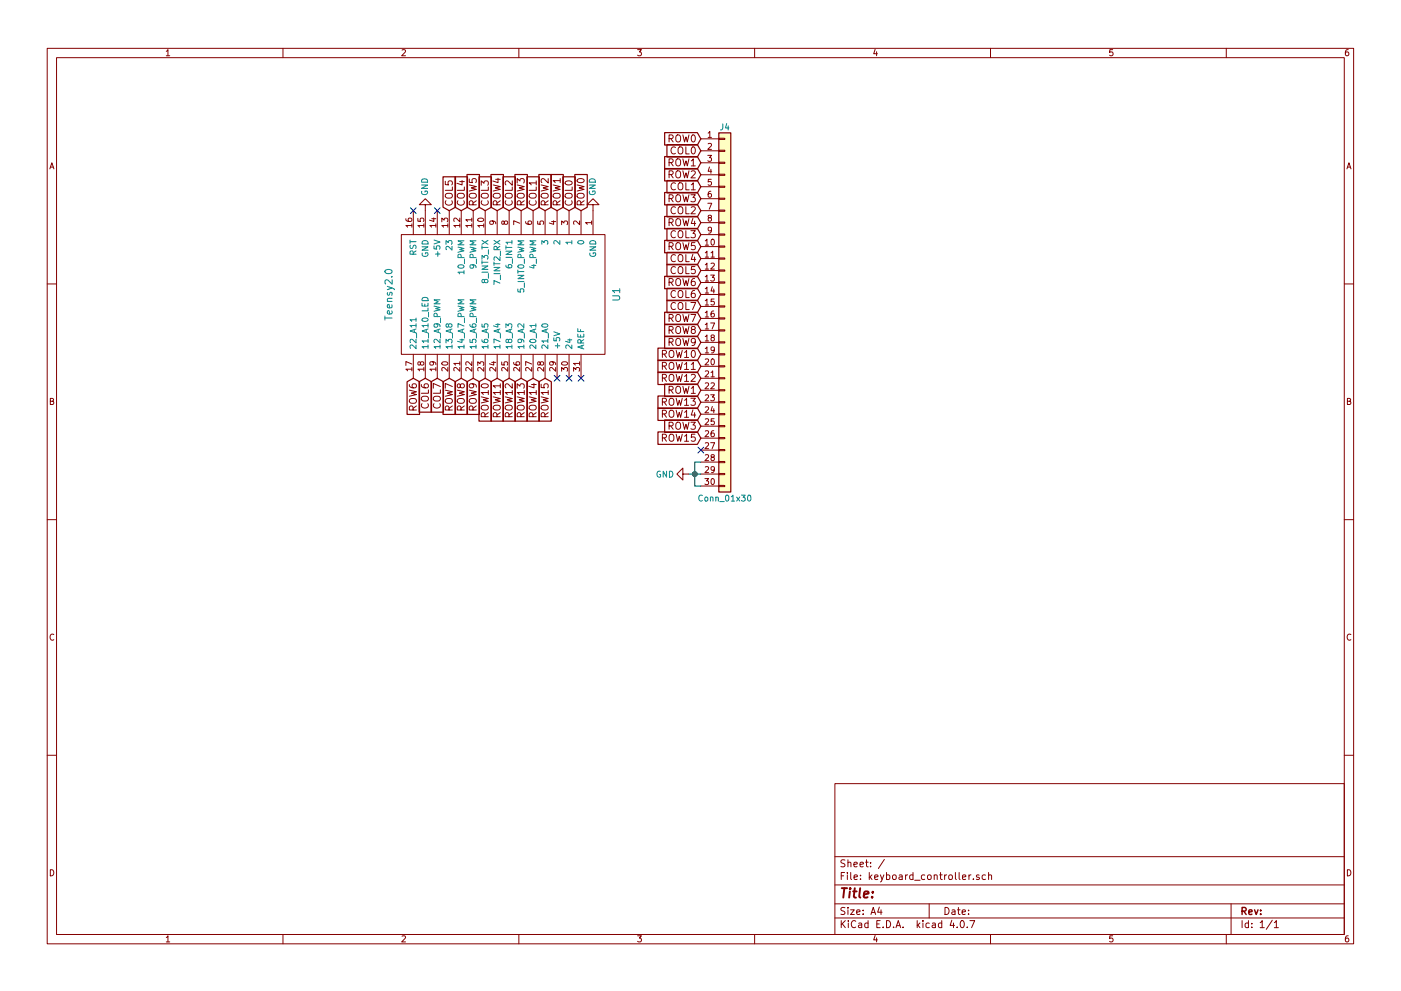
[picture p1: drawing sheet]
EESchema Schematic File Version 2
LIBS:power
LIBS:device
LIBS:switches
LIBS:relays
LIBS:motors
LIBS:transistors
LIBS:conn
LIBS:linear
LIBS:regul
LIBS:74xx
LIBS:cmos4000
LIBS:adc-dac
LIBS:memory
LIBS:xilinx
LIBS:microcontrollers
LIBS:dsp
LIBS:microchip
LIBS:analog_switches
LIBS:motorola
LIBS:texas
LIBS:intel
LIBS:audio
LIBS:interface
LIBS:digital-audio
LIBS:philips
LIBS:display
LIBS:cypress
LIBS:siliconi
LIBS:opto
LIBS:atmel
LIBS:contrib
LIBS:valves
LIBS:teensy
EELAYER 25 0
EELAYER END
$Descr A4 11693 8268
encoding utf-8
Sheet 1 1
Title ""
Date ""
Rev ""
Comp ""
Comment1 ""
Comment2 ""
Comment3 ""
Comment4 ""
$EndDescr
$Comp
L Conn_01x30 J4
U 1 1
P 6050 2550
F 0 "J4" H 6050 4050 50  0000 C CNN
F 1 "Conn_01x30" H 6050 950 50  0000 C CNN
F 2 "Pin_Headers:Pin_Header_Straight_1x30_Pitch2.54mm" H 6050 2550 50  0001 C CNN
F 3 "" H 6050 2550 50  0001 C CNN
	1    6050 2550
	1    0    0    -1  
$EndComp
Text GLabel 5850 1150 0    59   Input ~ 0
ROW0
Text GLabel 5850 1350 0    59   Input ~ 0
ROW1
Text GLabel 5850 1450 0    59   Input ~ 0
ROW2
Text GLabel 5850 1650 0    59   Input ~ 0
ROW3
Text GLabel 5850 1850 0    59   Input ~ 0
ROW4
Text GLabel 5850 2050 0    59   Input ~ 0
ROW5
Text GLabel 5850 2350 0    59   Input ~ 0
ROW6
Text GLabel 5850 2650 0    59   Input ~ 0
ROW7
Text GLabel 5850 2750 0    59   Input ~ 0
ROW8
Text GLabel 5850 2850 0    59   Input ~ 0
ROW9
Text GLabel 5850 2950 0    59   Input ~ 0
ROW10
Text GLabel 5850 3050 0    59   Input ~ 0
ROW11
Text GLabel 5850 3150 0    59   Input ~ 0
ROW12
Text GLabel 5850 3250 0    59   Input ~ 0
ROW1
Text GLabel 5850 3550 0    59   Input ~ 0
ROW3
Text GLabel 5850 3350 0    59   Input ~ 0
ROW13
Text GLabel 5850 3450 0    59   Input ~ 0
ROW14
Text GLabel 5850 3650 0    59   Input ~ 0
ROW15
NoConn ~ 5850 3750
Text GLabel 5850 1250 0    59   Input ~ 0
COL0
Text GLabel 5850 1550 0    59   Input ~ 0
COL1
Text GLabel 5850 1750 0    59   Input ~ 0
COL2
Text GLabel 5850 1950 0    59   Input ~ 0
COL3
Text GLabel 5850 2150 0    59   Input ~ 0
COL4
Text GLabel 5850 2250 0    59   Input ~ 0
COL5
Text GLabel 5850 2450 0    59   Input ~ 0
COL6
Text GLabel 5850 2550 0    59   Input ~ 0
COL7
$Comp
L GND #PWR01
U 1 1
P 5750 3950
F 0 "#PWR01" H 5750 3700 50  0001 C CNN
F 1 "GND" V 5750 3750 50  0000 C CNN
F 2 "" H 5750 3950 50  0001 C CNN
F 3 "" H 5750 3950 50  0001 C CNN
	1    5750 3950
	0    1    1    0   
$EndComp
Wire Wire Line
	5850 3850 5800 3850
Wire Wire Line
	5800 3850 5800 4050
Wire Wire Line
	5800 4050 5850 4050
Wire Wire Line
	5750 3950 5850 3950
Connection ~ 5800 3950
$Comp
L Teensy2.0 U1
U 1 1
P 4200 2450
F 0 "U1" H 4200 3400 60  0000 C CNN
F 1 "Teensy2.0" H 4200 1500 60  0000 C CNN
F 2 "teensy:Teensy2.0" H 4300 1400 60  0001 C CNN
F 3 "" H 4300 1400 60  0000 C CNN
	1    4200 2450
	0    1    1    0   
$EndComp
Text GLabel 4850 1750 1    59   Input ~ 0
ROW0
Text GLabel 4750 1750 1    59   Input ~ 0
COL0
Text GLabel 4650 1750 1    59   Input ~ 0
ROW1
Text GLabel 4550 1750 1    59   Input ~ 0
ROW2
Text GLabel 4450 1750 1    59   Input ~ 0
COL1
Text GLabel 4350 1750 1    59   Input ~ 0
ROW3
Text GLabel 4250 1750 1    59   Input ~ 0
COL2
Text GLabel 4150 1750 1    59   Input ~ 0
ROW4
Text GLabel 4050 1750 1    59   Input ~ 0
COL3
Text GLabel 3950 1750 1    59   Input ~ 0
ROW5
Text GLabel 3850 1750 1    59   Input ~ 0
COL4
Text GLabel 3750 1750 1    59   Input ~ 0
COL5
Text GLabel 3450 3150 3    59   Input ~ 0
ROW6
Text GLabel 3550 3150 3    59   Input ~ 0
COL6
Text GLabel 3650 3150 3    59   Input ~ 0
COL7
Text GLabel 3750 3150 3    59   Input ~ 0
ROW7
Text GLabel 3850 3150 3    59   Input ~ 0
ROW8
Text GLabel 3950 3150 3    59   Input ~ 0
ROW9
Text GLabel 4050 3150 3    59   Input ~ 0
ROW10
Text GLabel 4150 3150 3    59   Input ~ 0
ROW11
Text GLabel 4250 3150 3    59   Input ~ 0
ROW12
Text GLabel 4350 3150 3    59   Input ~ 0
ROW13
Text GLabel 4450 3150 3    59   Input ~ 0
ROW14
Text GLabel 4550 3150 3    59   Input ~ 0
ROW15
$Comp
L GND #PWR02
U 1 1
P 4950 1750
F 0 "#PWR02" H 4950 1500 50  0001 C CNN
F 1 "GND" V 4950 1550 50  0000 C CNN
F 2 "" H 4950 1750 50  0001 C CNN
F 3 "" H 4950 1750 50  0001 C CNN
	1    4950 1750
	-1   0    0    1   
$EndComp
$Comp
L GND #PWR03
U 1 1
P 3550 1750
F 0 "#PWR03" H 3550 1500 50  0001 C CNN
F 1 "GND" V 3550 1550 50  0000 C CNN
F 2 "" H 3550 1750 50  0001 C CNN
F 3 "" H 3550 1750 50  0001 C CNN
	1    3550 1750
	-1   0    0    1   
$EndComp
NoConn ~ 4650 3150
NoConn ~ 4750 3150
NoConn ~ 4850 3150
NoConn ~ 3450 1750
NoConn ~ 3650 1750
$EndSCHEMATC
